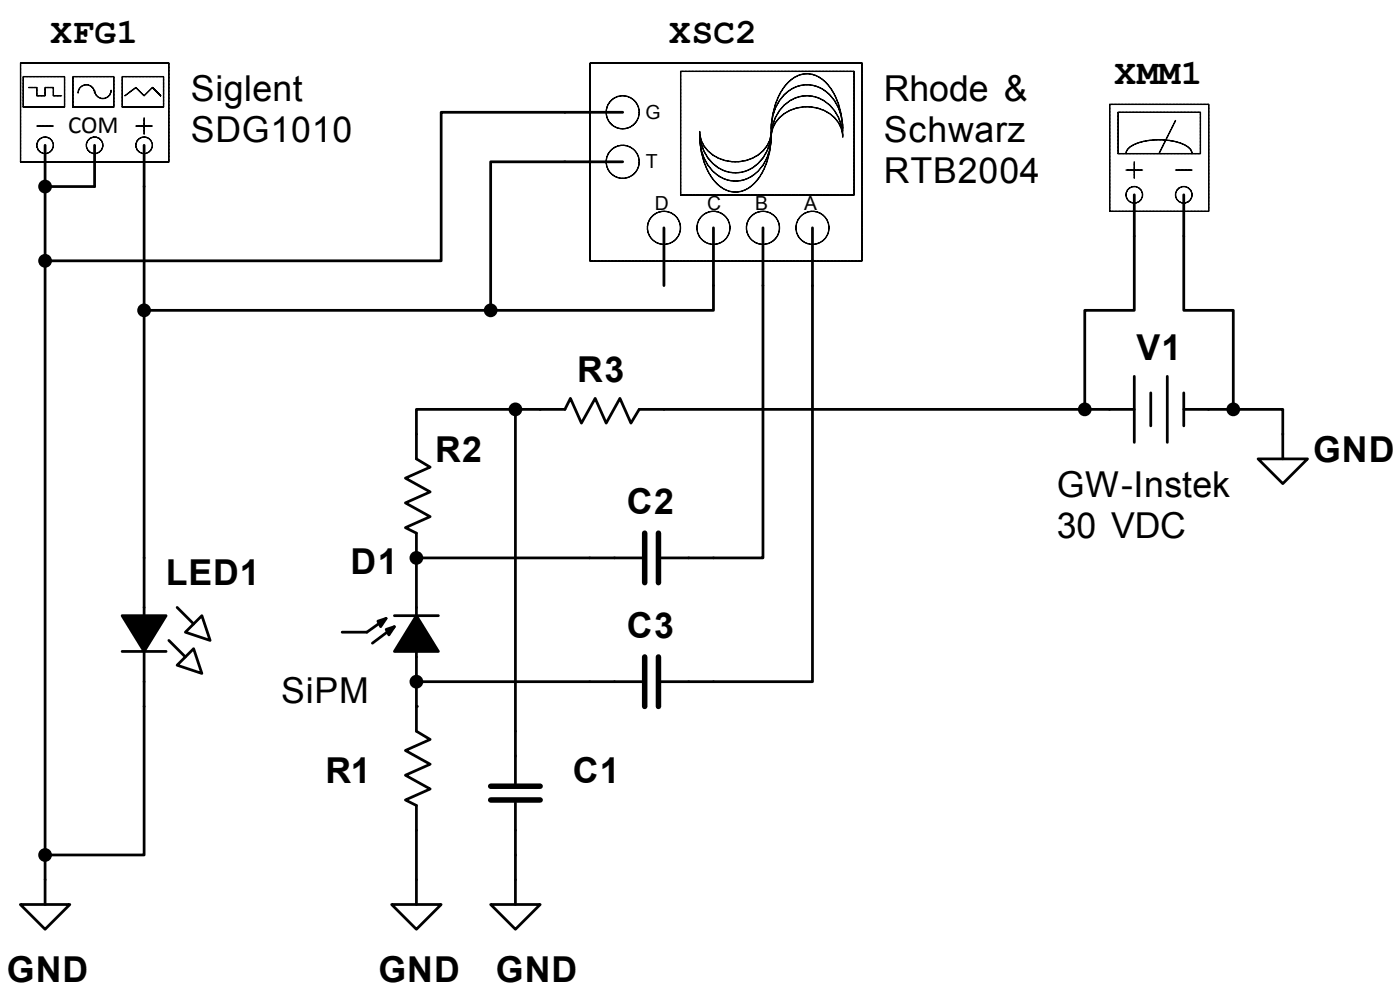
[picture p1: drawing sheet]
<svg xmlns="http://www.w3.org/2000/svg" width="135mm" height="96mm" viewBox="0 0 135 96" stroke-linecap="round" stroke-linejoin="round" font-family="sans-serif">
<path d="M56.8 6.1h26.1v19h-26.1z" fill="none" stroke="#000" stroke-width=".13"/>
<circle cx="78.2" cy="21.9" r="1.59" fill="#fff"/>
<circle cx="78.2" cy="21.9" r="1.59" fill="none" stroke="#000" stroke-width=".13"/>
<path d="M78.2 21.9v3.2" fill="none" stroke="#000" stroke-width=".26"/>
<circle cx="73.4" cy="21.9" r="1.59" fill="#fff"/>
<circle cx="73.4" cy="21.9" r="1.59" fill="none" stroke="#000" stroke-width=".13"/>
<path d="M73.4 21.9v3.2" fill="none" stroke="#000" stroke-width=".26"/>
<circle cx="59.9" cy="10.8" r="1.59" fill="#fff"/>
<circle cx="59.9" cy="10.8" r="1.59" fill="none" stroke="#000" stroke-width=".13"/>
<path d="M56.7 10.8h3.2" fill="none" stroke="#000" stroke-width=".26"/>
<circle cx="59.9" cy="15.6" r="1.59" fill="#fff"/>
<circle cx="59.9" cy="15.6" r="1.59" fill="none" stroke="#000" stroke-width=".13"/>
<path d="M56.7 15.6h3.2" fill="none" stroke="#000" stroke-width=".26"/>
<path d="M65.5 6.9h16.7v11.9h-16.7z" fill="#fff"/>
<path d="M65.5 6.9h16.7v11.9h-16.7zM74.2 12.7a6.7 6.7 0 0 1 1.7-4.8 2.46 2.46 0 0 1 3.9 .5 7.1 7.1 0 0 1 1.3 4.3" fill="none" stroke="#000" stroke-width=".13"/>
<circle cx="68.6" cy="21.9" r="1.59" fill="#fff"/>
<circle cx="68.6" cy="21.9" r="1.59" fill="none" stroke="#000" stroke-width=".13"/>
<path d="M68.6 21.9v3.2" fill="none" stroke="#000" stroke-width=".26"/>
<circle cx="63.9" cy="21.9" r="1.59" fill="#fff"/>
<g fill="none" stroke="#000" stroke-width=".13">
<path d="M67.3 12.9a6.7 6.7 0 0 0 1.7 4.8 2.46 2.46 0 0 0 4-.5 7.1 7.1 0 0 0 1.2-4.3M67.3 13.2a4.2 4.2 0 0 0 2.8 4.1 3.3 3.3 0 0 0 3.8-2.5l.2-.8 .1-.8M67.3 12.7a3.2 3.2 0 0 0 3.4 2.9 3.2 3.2 0 0 0 3.5-2.9 3.7 3.7 0 0 1-3.5 3.9 3.7 3.7 0 0 1-3.4-3.9zM74.2 12.4a4.2 4.2 0 0 1 2.7-4.2 3.3 3.3 0 0 1 3.9 2.5l.2 .8 .1 .9M75.2 10.4a3.2 3.2 0 0 1 5.3 .6l.3 .6 .2 .8 .1 .8a3.2 3.2 0 0 0-3.5-2.9 3.2 3.2 0 0 0-3.4 2.9 4.3 4.3 0 0 1 1-2.8z"/>
<circle cx="63.9" cy="21.9" r="1.59"/>
</g>
<path d="M54.3 10.8h2.4M54.3 15.6h2.4M63.9 21.9v5.6M68.6 25.1v2.4M73.4 25.1v2.4M78.2 25.1v2.4" fill="none" stroke="#000" stroke-width=".26"/>
<path d="M2 6.1h14.2v9.5h-14.2z" fill="#fff"/>
<path d="M2 6.1h14.2v9.5h-14.2z" fill="none" stroke="#000" stroke-width=".13"/>
<circle cx="13.9" cy="14" r=".79" fill="#fff"/>
<g fill="none" stroke="#000" stroke-width=".13">
<path d="M13.1 12.1h1.6"/>
<circle cx="13.9" cy="14" r=".79"/>
</g>
<path d="M13.9 14v1.6" fill="none" stroke="#000" stroke-width=".26"/>
<circle cx="9.1" cy="14" r=".79" fill="#fff"/>
<circle cx="9.1" cy="14" r=".79" fill="none" stroke="#000" stroke-width=".13"/>
<path d="M9.1 14v1.6" fill="none" stroke="#000" stroke-width=".26"/>
<circle cx="4.3" cy="14" r=".79" fill="#fff"/>
<g fill="none" stroke="#000" stroke-width=".13">
<path d="M3.5 12.1h1.6M13.9 11.3v1.6"/>
<circle cx="4.3" cy="14" r=".79"/>
</g>
<path d="M4.3 14v1.6" fill="none" stroke="#000" stroke-width=".26"/>
<path d="M11.8 7.4h3.9v2.9h-3.9z" fill="#fff"/>
<path d="M11.8 7.4h3.9v2.9h-3.9zM12 9.2l1.1-.8 .8 .8 .8-.8 .8 .8" fill="none" stroke="#000" stroke-width=".13"/>
<path d="M7.1 7.4h3.9v2.9h-3.9z" fill="#fff"/>
<path d="M7 7.4h4v2.9h-4zM7.5 8.9a.79 .79 0 0 1 .8-.7 .79 .79 0 0 1 .8 .7M9.1 8.7a.79 .79 0 0 0 .8 .8 .79 .79 0 0 0 .8-.8" fill="none" stroke="#000" stroke-width=".13"/>
<path d="M2.3 7.4h3.9v2.9h-3.9z" fill="#fff"/>
<path d="M2.2 7.4h4v2.9h-4zM2.8 8.4h.7v.8h.8v-.8h.8v.8h.8" fill="none" stroke="#000" stroke-width=".13"/>
<g fill="none" stroke="#000" stroke-width=".26">
<path d="M4.3 15.6v71.4M9.1 15.6v2.3h-4.8M13.9 15.6v66.6h-9.6M54.3 10.8h-11.9v14.3h-38.1M52 39.4h2.3l.6-1.1 1 2.4 1.4-2.4 1 2.4 1.3-2.4 1.1 2.4 .8-1.3h2.4M106.7 39.4h2.4M109.1 36.2v6.4M110.7 37.8v3.2M112.3 36.2v6.4M113.9 39.4h2.4M113.9 37.8v3.2M11.7 59.2h4.3l-2.1 3.5z"/>
<path d="M17 58.4l1.6 1.6M36.4 59.7l.7-.2-.5 .8zM37.1 59.5l-1.8 1.3h-2.4M37.9 59.2h4.3M40.1 59.2l2.1 3.5h-4.3zM40.1 41.8v2.3l1.3 .8-2.4 1.1 2.4 1.3-2.4 1.1 2.4 1.3-2.4 1.1 1.1 .5v19l1.3 .8-2.4 1.1 2.4 1.3-2.4 1.1 2.4 1.3-2.4 1 1.1 .6v2.4M121 44.1h4.8l-2.4 2.4zM123.4 41.8v2.3M11.7 62.7h4.3M16.2 61.6l1.6 1.6M17 64l1.6-1.6 .8 2.4zM17.8 60.8l1.6-1.6 .8 2.4z"/>
<path d="M37.1 60.5l.8-.2-.5 .8zM37.9 60.3l-2.1 1.6M40.1 68h.1M2 87h4.7l-2.4 2.4z"/>
<circle cx="4.3" cy="17.9" r=".53"/>
<circle cx="4.3" cy="25.1" r=".53"/>
<circle cx="13.9" cy="29.9" r=".53"/>
<circle cx="4.3" cy="82.2" r=".53"/>
</g>
<g fill="#000">
<path d="M11.7 59.2h4.3l-2.1 3.5zM36.4 59.7l.7-.2-.5 .8zM37.1 60.5l.8-.2-.5 .8zM40.1 59.2l2.1 3.5h-4.3z"/>
<circle cx="4.3" cy="17.9" r=".53"/>
<circle cx="4.3" cy="25.1" r=".53"/>
<circle cx="13.9" cy="29.9" r=".53"/>
<circle cx="4.3" cy="82.2" r=".53"/>
</g>
<path d="M106.8 10.1h9.5v10.2h-9.5z" fill="#fff"/>
<path d="M106.8 10h9.5v10.3h-9.5z" fill="none" stroke="#000" stroke-width=".13"/>
<path d="M107.6 10.8h7.9v4h-7.9z" fill="#fff"/>
<path d="M107.6 10.8h7.9v4h-7.9zM113.1 11.6l-1.6 3.2" fill="none" stroke="#000" stroke-width=".13"/>
<circle cx="109.1" cy="18.7" r=".79" fill="#fff"/>
<circle cx="109.1" cy="18.7" r=".79" fill="none" stroke="#000" stroke-width=".13"/>
<circle cx="113.9" cy="18.7" r=".79" fill="#fff"/>
<g fill="none" stroke="#000" stroke-width=".13">
<path d="M108.3 14.8a1.43 1.43 0 0 1 1.2-1.1 6 6 0 0 1 4.8 .5l.3 .3 .1 .3M108.3 16.4h1.6M109.1 15.6v1.6M113.1 16.4h1.6"/>
<circle cx="113.9" cy="18.7" r=".79"/>
</g>
<g fill="none" stroke="#000" stroke-width=".26">
<path d="M54.3 15.6h-7.1v14.3M109.1 18.7v11.2h-4.7v9.5M113.9 18.7v11.2h4.7v9.5M13.9 29.9h33.3M49.6 39.4h-9.5v2.4M49.6 39.4h2.4M49.6 39.4v36M63.9 39.4h42.8M68.6 27.5v2.4h-21.4M73.4 27.5v26.2h-9.8M78.2 27.5v38.1h-14.6M116.3 39.4h2.3"/>
<path d="M118.6 39.4h4.8v2.4M40.1 53.7h21.7M40.1 79.9v7.1M40.1 65.6h21.7M49.6 77.2v9.8M37.7 87h4.7l-2.3 2.4zM47.2 87h4.8l-2.4 2.4z"/>
<circle cx="47.2" cy="29.9" r=".53"/>
<circle cx="49.6" cy="39.4" r=".53"/>
<circle cx="104.3" cy="39.4" r=".53"/>
<circle cx="118.6" cy="39.4" r=".53"/>
<circle cx="40.1" cy="53.7" r=".53"/>
<circle cx="40.1" cy="65.6" r=".53"/>
</g>
<g fill="#000">
<circle cx="47.2" cy="29.9" r=".53"/>
<circle cx="49.6" cy="39.4" r=".53"/>
<circle cx="104.3" cy="39.4" r=".53"/>
<circle cx="118.6" cy="39.4" r=".53"/>
<circle cx="40.1" cy="53.7" r=".53"/>
<circle cx="40.1" cy="65.6" r=".53"/>
</g>
<path d="M62 51.3v4.7M63.3 51.3v4.7M47.2 75.6h4.8M47.2 76.9h4.8M62 63.2v4.8M63.3 63.2v4.8" fill="none" stroke="#000" stroke-width=".53"/>
<g font-size="3.4">
<text x="4.9" y="4.2">XFG1</text>
<text x="64.4" y="4.2">XSC2</text>
<text x="18.4" y="9.7">Siglent</text>
<text x="85" y="9.7">Rhode &amp;</text>
<text x="107.2" y="8.1">XMM1</text>
<text x="18.4" y="13.6">SDG1010</text>
<text x="85" y="13.6">Schwarz</text>
<text x="85" y="17.6">RTB2004</text>
<text x="109.3" y="34.6">V1</text>
<text x="55.5" y="36.8">R3</text>
<text x="41.9" y="44.4">R2</text>
<text x="101.7" y="47.8">GW-Instek</text>
<text x="126.3" y="44.4">GND</text>
<text x="60.3" y="49.5">C2</text>
<text x="101.7" y="51.7">30 VDC</text>
<text x="15.9" y="56.3">LED1</text>
<text x="33.7" y="55.3">D1</text>
<text x="60.3" y="61.3">C3</text>
<text x="27" y="67.7">SiPM</text>
<text x="31.3" y="75.4">R1</text>
<text x="55.1" y="75.4">C1</text>
<text x=".7" y="94.4">GND</text>
<text x="36.4" y="94.4">GND</text>
<text x="47.7" y="94.4">GND</text>
</g>
<text font-size="2.4" x="6.5" y="12.8">COM</text>
<g font-size="1.9">
<text x="62.1" y="11.4">G</text>
<text x="62.1" y="16.2">T</text>
<text x="63" y="20.2">D</text>
<text x="68" y="20.2">C</text>
<text x="72.6" y="20.2">B</text>
<text x="77.4" y="20.2">A</text>
</g>
</svg>
